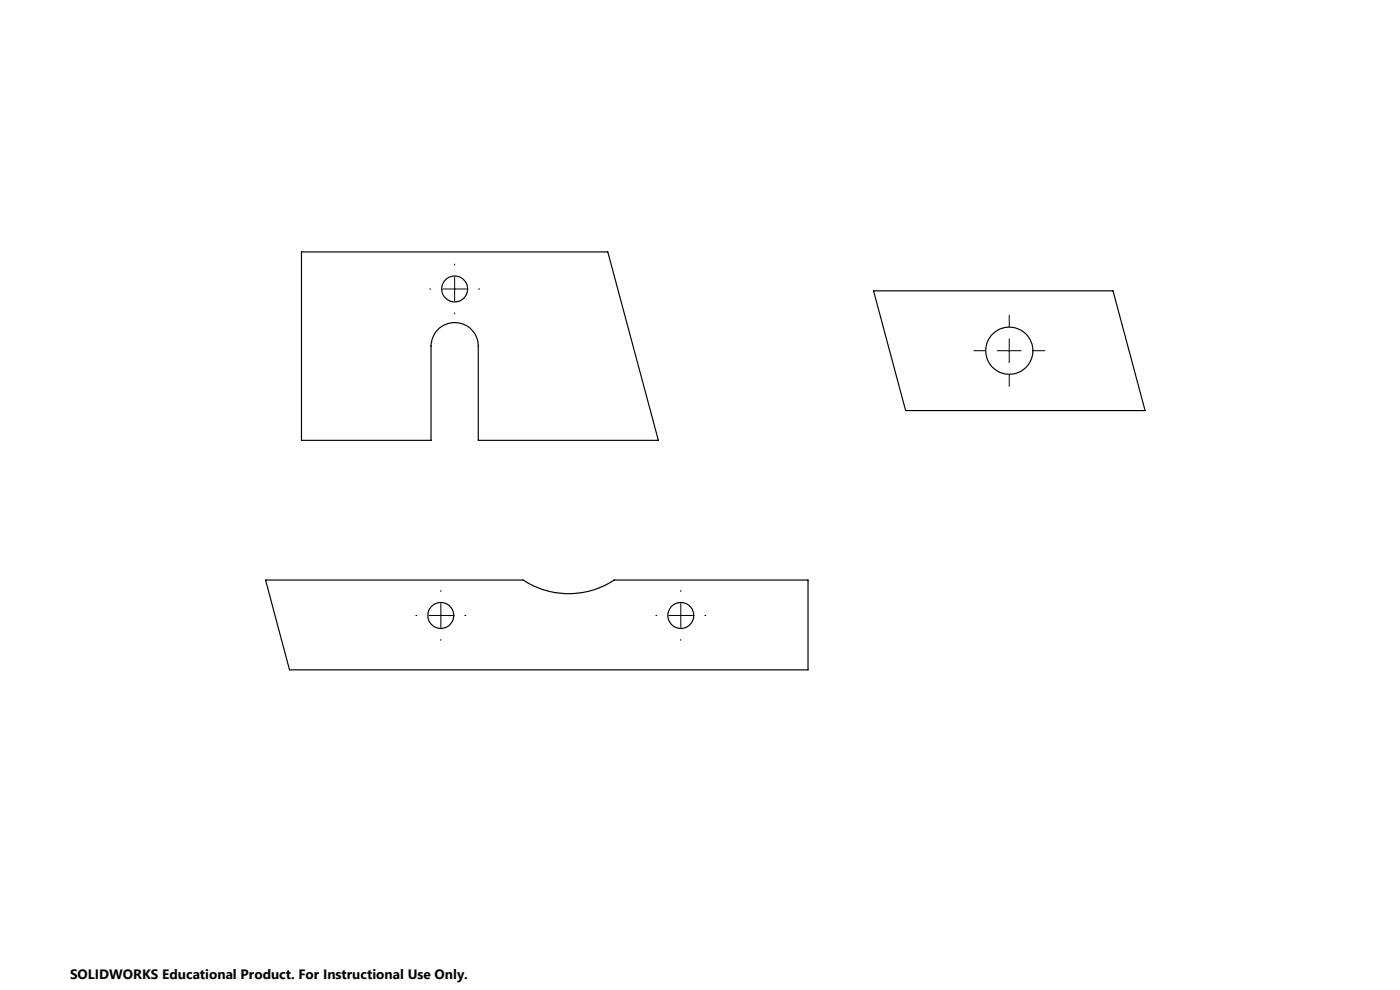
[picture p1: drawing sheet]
<svg xmlns="http://www.w3.org/2000/svg" width="297mm" height="210mm" viewBox="0 0 297 210" stroke-linecap="round" stroke-linejoin="round" font-family="sans-serif">
<g fill="none" stroke="#000" stroke-width=".25">
<path d="M64 53.4h64.9l10.8 40h-38.2v-20a5 5 0 0 0-5.1-5 5 5 0 0 0-5 5v20h-27.4zM185.3 61.7h50.8l6.8 25.4h-50.8zM56.3 123h54.7a17.5 17.5 0 0 0 19.3 0h41.1v19.1h-110z"/>
<circle cx="96.5" cy="61.3" r="2.75"/>
<circle cx="214.1" cy="74.4" r="5"/>
<circle cx="93.5" cy="130.6" r="2.76"/>
<circle cx="144.4" cy="130.6" r="2.76"/>
</g>
<g fill="none" stroke="#000" stroke-width=".21">
<path d="M96.4 56v.2M96.4 58.8v5M91.2 61.3h.2M93.9 61.3h5.1M96.4 66.4v.2M101.5 61.3h.2M206.6 74.4h2.4M211.6 74.4h5M214.1 66.8v2.5M214.1 71.9v5M214.1 79.5v2.4M219.2 74.4h2.5"/>
<path d="M88.2 130.6h.2M91 130.6h5.1M93.5 125.3v.2M93.5 128v5.1M93.5 135.6v.2M98.6 130.6h.2M139.1 130.6h.2M141.9 130.6h5.1M144.4 125.3v.2M144.4 128v5.1M144.4 135.6v.2M149.5 130.6h.2"/>
</g>
<text font-size="2.9" x="14.9" y="207.6">SOLIDWORKS Educational Product. For Instructional Use Only.</text>
</svg>
